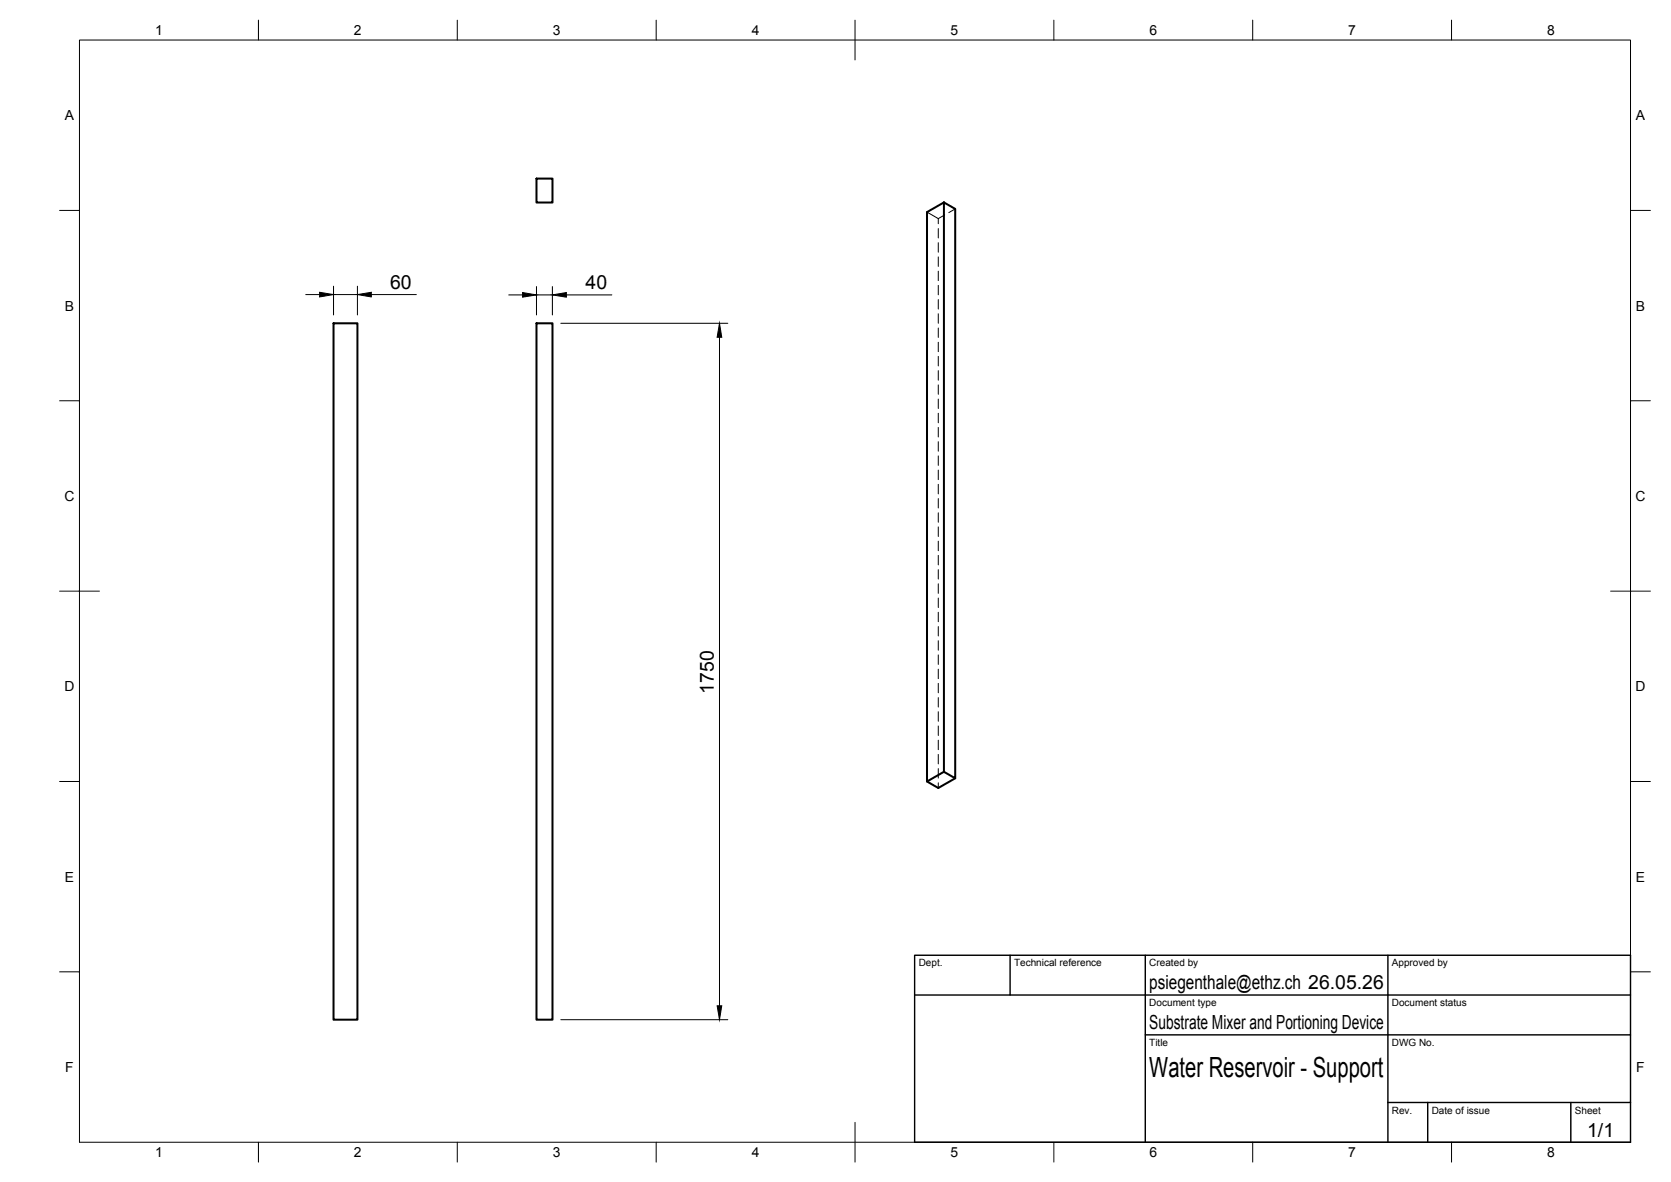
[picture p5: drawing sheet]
<svg xmlns="http://www.w3.org/2000/svg" width="420mm" height="297mm" viewBox="0 0 420 297" stroke-linecap="round" stroke-linejoin="round" font-family="sans-serif">
<path d="M134.9 44.9h4v6h-4zM237.3 50.9l-4.2 2.4v143.1l2.8 1.6 4.3-2.4M237.3 50.9l2.9 1.6v143.1l-2.9-1.6zM83.9 81.2h6v175.1h-6zM134.9 81.2h4v175.1h-4zM237.3 194l-4.2 2.4" fill="none" stroke="#000" stroke-width=".51"/>
<g fill="none" stroke="#000" stroke-width=".25">
<path d="M20 10.1h390v276.9h-390zM65 5.1v5M115 5.1v5M165 5.1v5M215 5.1v10M265 5.1v5M315 5.1v5M365 5.1v5M15 52.9h5M233.1 53.3l2.8 1.6M235.9 54.9v1.3M235.9 57.4v2.4"/>
<path d="M237.5 54l-1.6 .9M240.2 52.5l-1.6 .9M410 52.9h5M76.9 74h3.5M83.9 71.9v7.2M83.9 74h6M89.9 71.9v7.2M93.4 74h11.3M127.9 74.1h3.5M134.9 72v7.1M134.9 74.1h4M138.9 72v7.1"/>
<path d="M142.4 74.1h11.4M235.9 61v2.4M235.9 64.6v2.4M235.9 68.1v2.4M235.9 71.7v2.4M235.9 75.3v2.4M235.9 78.9v2.3M141 81.2h42M180.9 84.8v168M235.9 82.4v2.4M235.9 86v2.4M235.9 89.6v2.4"/>
<path d="M235.9 93.1v2.4M235.9 96.7v2.4M15 100.7h5M235.9 100.3v2.4M235.9 103.9v2.3M235.9 107.4v2.4M235.9 111v2.4M235.9 114.6v2.4M235.9 118.1v2.4M410 100.7h5M235.9 121.7v2.4M235.9 125.3v2.4"/>
<path d="M235.9 128.9v2.3M235.9 132.4v2.4M235.9 136v2.4M235.9 139.6v2.4M15 148.6h10M235.9 143.2v2.3M235.9 146.7v2.4M235.9 150.3v2.4M235.9 153.9v2.3M235.9 157.4v2.4M405 148.6h10M235.9 161v2.4"/>
<path d="M235.9 164.6v2.4M235.9 168.2v2.3M235.9 171.7v2.4M235.9 175.3v2.4M235.9 178.9v2.4M15 196.4h5M235.9 182.4v2.4M235.9 186v2.4M235.9 189.6v2.4M235.9 193.2v2.3M235.9 196.7v1.3M410 196.4h5"/>
<path d="M15 244.2h5M141 256.3h42M410 244.2h5M65 287v5M115 287v5M165 287v5M215 282.1v9.9M265 287v5M315 287v5M365 287v5"/>
</g>
<path d="M230 240.1h180v46.9h-180zM230 250h180M254 240.1v9.9M288 240.1v46.9M349 240.1v46.9M288 260.1h122M349 277.1h61M359 277.1v9.9M395 277.1v9.9" fill="none" stroke="#000" stroke-width=".36"/>
<path d="M80.4 73.5l3.5 .5-3.5 .6zM89.9 74l3.5-.5v1.1zM131.4 73.5l3.5 .6-3.5 .6zM138.9 74.1l3.5-.6v1.2zM180.9 81.2l.6 3.6h-1.2zM180.3 252.8h1.2l-.6 3.5z" fill="#000" stroke="#000" stroke-width=".25"/>
<text font-size="7" x="289" y="270.6">Water Reservoir - Support</text>
<g font-size="4.9">
<text x="98.1" y="72.6">60</text>
<text x="147.2" y="72.7">40</text>
<text x="179.5" y="174.3" transform="rotate(-90 179.5 174.3)">1750</text>
<text x="289" y="248.5">psiegenthale@ethz.ch 26.05.26</text>
<text x="289" y="258.6">Substrate Mixer and Portioning Device</text>
<text x="399.1" y="285.7">1/1</text>
</g>
<g font-size="3.5">
<text x="39" y="8.8">1</text>
<text x="89" y="8.8">2</text>
<text x="139" y="8.8">3</text>
<text x="189" y="8.8">4</text>
<text x="239" y="8.8">5</text>
<text x="289" y="8.8">6</text>
<text x="339" y="8.8">7</text>
<text x="389" y="8.8">8</text>
<text x="16.3" y="30.2">A</text>
<text x="411.3" y="30.2">A</text>
<text x="16.3" y="78">B</text>
<text x="411.3" y="78">B</text>
<text x="16.2" y="125.9">C</text>
<text x="411.2" y="125.9">C</text>
<text x="16.2" y="173.7">D</text>
<text x="411.2" y="173.7">D</text>
<text x="16.3" y="221.6">E</text>
<text x="411.3" y="221.6">E</text>
<text x="16.4" y="269.4">F</text>
<text x="411.4" y="269.4">F</text>
<text x="39" y="290.8">1</text>
<text x="89" y="290.8">2</text>
<text x="139" y="290.8">3</text>
<text x="189" y="290.8">4</text>
<text x="239" y="290.8">5</text>
<text x="289" y="290.8">6</text>
<text x="339" y="290.8">7</text>
<text x="389" y="290.8">8</text>
</g>
<g font-size="2.5">
<text x="231" y="242.9">Dept.</text>
<text x="255" y="242.9">Technical reference</text>
<text x="289" y="242.9">Created by</text>
<text x="350" y="242.9">Approved by</text>
<text x="289" y="252.8">Document type</text>
<text x="350" y="252.8">Document status</text>
<text x="289" y="262.9">Title</text>
<text x="350" y="262.9">DWG No.</text>
<text x="350" y="279.9">Rev.</text>
<text x="360" y="279.9">Date of issue</text>
<text x="396" y="279.9">Sheet</text>
</g>
</svg>
